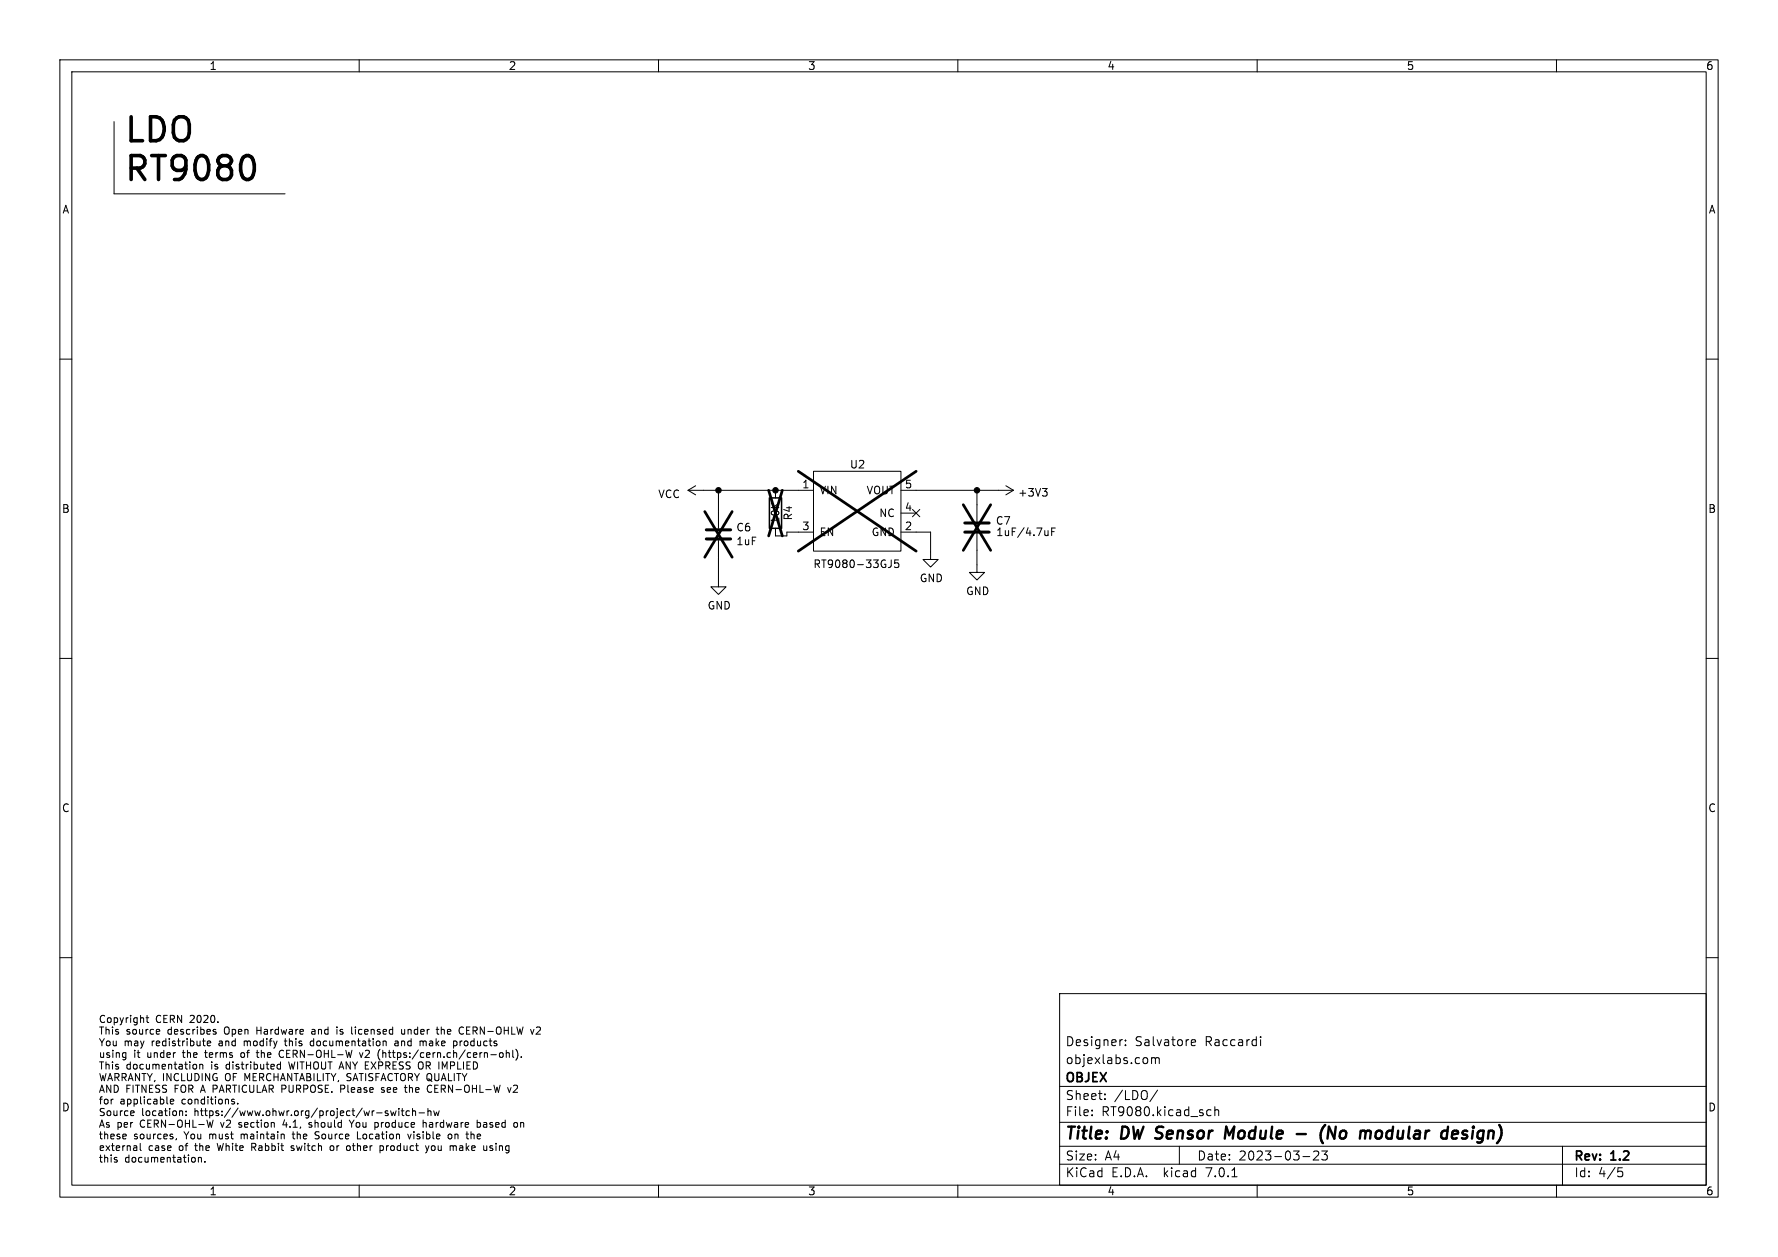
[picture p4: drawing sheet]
<svg xmlns="http://www.w3.org/2000/svg" width="297mm" height="210mm" viewBox="0 0 297 210" stroke-linecap="round" stroke-linejoin="round" font-family="sans-serif">
<g fill="none" stroke="#000" stroke-width=".17">
<path d="M10 10h277v190h-277zM12 12h273v186h-273zM60 10v2M110 10v2M160 10v2M210 10v2M260 10v2M19 20.3v12.1h28.6M10 60h2M285 60h2M135.9 78.7h14.6v13.4h-14.6zM114.9 81.9h21"/>
<path d="M114.9 81.9l1.3 .8M116.2 81.2l-1.3 .7M120 90.3v7.7h1.3l-1.3 1.3-1.3-1.3h1.3M120 81.9v6.4M129.5 81.9v1.3M129.5 88.3v1.2h1.9v-.6h4.5M148.9 93.6v.9a.41 .41 0 0 1-.5 .3M150.1 93.6h-.6l-.1 .6 .2-.2 .4 .1 .1 .2v.4l-.2 .1-.5-.1M150.5 88.9h4.9v4.6h1.3l-1.3 1.2-1.2-1.2h1.2M150.5 81.9h18.8M150.5 85.7h2.5M152.4 85.1l1.2 1.2"/>
<path d="M153.6 85.1l-1.2 1.2M163.2 89.2v6.4h1.3l-1.3 1.3-1.3-1.3h1.3M163.2 81.9v5.2M168 81.2l1.3 .7M169.3 81.9l-1.3 .8M174.1 81.6h.8l-.4 .5M174.7 82.1l.2 .2v.3l-.2 .3M175.1 88.6v.9M175.1 89.4l-.2 .1M175.7 88.8h.4M176.3 88.2h-.6v1.3M10 110h2"/>
<path d="M285 110h2M10 160h2M285 160h2M20.9 175.9h.1M21 175.9v1.1M21 176.6l-.1 .1M24.4 170h.5M24.6 169.6v1.1l.3 .1M26.6 172l.1 .3-.6 .1M32.5 177.8l.2 .1 .2 .1-.1 .5-.3 .1M33.4 177.9l.1-.1 .3 .1 .1 .7M33.4 177.8v.8"/>
<path d="M33.8 173.9h.5M34.2 174.7h.1M34.6 174.3l.6-.1-.1-.2-.3-.1-.2 .2 .1 .6h.4M35.8 172.4h.3v.2l-.2 .2h-.2M35.8 172h.3M36.4 170.7v.1M42.8 175.9h.5M46.9 177.9l-.4-.1-.2 .2 .1 .6h.5M46.9 177.4v1.2M47 175.5a.65 .65 0 0 0-.4 .6 .65 .65 0 0 0 .4 .6M47.5 173.9h.4M51.9 174l-.1 .2 .1 .5"/>
<path d="M56.3 171.6v.1M56.3 172v.8M58.7 171.6v1l.2 .2M60.1 175.9l.2 .8 .3-.8M63.3 176.8l.1 .3M63.4 175.4l-.1 .2M64 174l.2-.1 .3 .1v.7M64 173.9v.8M66.3 173.9l-.3 .1M66.4 174.3h-.3l-.2 .1 .1 .3h.4M67.1 172v.7h.4M70.2 173.9v.8"/>
<path d="M70.6 174l-.3-.1-.1 .1M72.9 172h.4M73 171.6v1l.3 .2M75.8 174l.3-.1 .2 .1M75.8 173.9v1.2M76.3 174.6l-.2 .1h-.3M76.8 172.6l.3 .2 .3-.1M77.4 171.6h-.3l-.3 .2M82 176.2h.9M83.5 176l.2-.1 .3 .1 .1 .4-.2 .2-.2 .1-.2-.1zM84.6 176l.1-.1h.3l.1 .8M84.6 175.5v1.2"/>
<path d="M85.7 175.5v1l.1 .2M86.2 175.3a1.38 1.38 0 0 1 0 1.8M87.1 176.6v.1M88.6 172l.3 .8 .3-.8M177 166h108v32h-108zM187.4 173.7h.1M188 174.6v.1M188 173.8v.1M192.4 176.7v1M192.4 176.8l.4-.1 .2 .2M193 176.9l.2-.2 .4 .1v.9M193 176.9v.8"/>
<path d="M199 173.9l.2-.2h.3l.2 .2v.2l-.7 .1M199 174.5l.2 .2 .4-.1M210.6 173.2v.1M210.6 173.7v1M22.2 185.6l.2 .3-.6 .1M22.3 186.3l-.1 .1M23.4 191v1l.2 .2M28.5 184l.5-.1v-.2l-.4-.1-.1 .2v.6h.5M29.5 190.2l-.1 .2M30.3 185.6l.2 .2v.6M31.1 186.3v.1M31.1 185.6v.2"/>
<path d="M33.1 193.4v.8M33.1 193.5l.2-.1h.3l.1 .8M34.2 194v.2M35.6 187.1l-.3 1.2-.2-.8-.2 .8M38.9 184l.2 .1 .1 .2-.2 .1h-.2M38.9 183.6l.2 .1M39.7 184.3v.1M47.3 189.5l.2 .1v.7M48.6 192.2h.1M48.8 189.5h.5M48.8 191.4l-.2 .2 .2 .2M51.6 188.3h.1"/>
<path d="M51.8 187.5l-.2 .2 .2 .2M52.6 190.2l.2 .1M52.9 189.1l-.3 .2 .3 .3M55.5 191.4l-.2 .1-.2 .1 .1 .5 .3 .1M56.9 181.3v1.2M56.9 181.9h.5M57.9 192.1l.4 .1M58.3 191.4l-.4 .1M58.3 187.1l.4 .7M59.7 189.1v1.2h.6M60 198v2M62.6 187.6h.5"/>
<path d="M62.6 188.3h.5M63.5 191.5l.3-.1 .2 .1M63.5 191.4v1.2M63.7 182.4l.4 .1M64 192.1l-.2 .1h-.3M64.1 181.7l-.4 .2 .1 .1 .3 .1M64.8 185.6h-.3l-.2 .2 .1 .1 .4 .1v.3h-.5M65.3 185.6l.2 .8 .2-.6 .2 .6 .3-.8M66.6 185.2v.1M66.6 185.6v.8M67 185.6h.5M67.2 185.2v1l.3 .2"/>
<path d="M67.5 181.7h.5M67.7 181.3v1l.3 .2M68.1 189.5l.3 .8 .3-.8M68.4 185.6h-.3l-.3 .2 .1 .5h.5M68.9 185.7l.2-.1h.3v.8M68.9 185.2v1.2M70 185.9h.9M70.7 187.6l.3-.1 .2 .2M70.7 187.1v1.2M71.1 191.4l.3 .8M71.4 192.2l-.3 .4M71.4 182l.2 .4h.5"/>
<path d="M71.5 185.7l.2-.1h.2l.1 .8M71.5 185.2v1.2M71.5 181.5l-.1 .3M71.7 191.4l-.3 .8M72.5 185.6l.2 .8 .2-.6 .2 .6 .3-.8M75.4 189.5h-.3l-.2 .2 .1 .5h.4M75.4 191.4l.3 .2M75.7 191.6v.6M76.1 191.4l-.4 .2M77.8 189.5h.5M78.2 190.3h.1M79.7 187.6l.4-.1 .2 .3-.1 .5h-.5"/>
<path d="M79.7 187.1v1.2M81.3 192.1l-.3 .1M81.3 191.4v.8M84.8 181.7l.3 .8 .3-.8M85.8 187.8l.3-.3 .2 .1 .2 .2-.2 .5h-.2l-.3-.2M110 198v2M160 198v2M177 194.5h108M177 191.5h108M177 187.5h108M177 181.5h108M182.4 186.3v.1"/>
<path d="M182.4 185.5v.1M184.6 183.6v.1M184.6 182.8v.1M193.4 182.1l-1.3 2M197 191.5v3M201.9 185.4l.4 .1M202.3 186.3l-.4 .1M202.9 185.5l.2-.1 .4 .1 .1 .9M202.9 184.9v1.5M205.8 196.6h.8M210 198v2M217.6 193.2h1.2"/>
<path d="M219.4 192.4l.2-.1h.4l.2 .1 .1 .3-.1 .2-.8 .9h.9M220.8 192.3h.9l-.5 .6 .4 .1v.7l-.2 .1h-.4l-.2-.1M260 198v2M261 191.5v6.5M270.3 195.1h.7M270.4 195.7h.4l.3 .3v.3l-.2 .2-.5 .1"/>
</g>
<path d="M205.3 189.7l-.5-1.5-.2 2M216.6 189.5h1.5M221.4 187.9a2.35 2.35 0 0 0-.4 3.1M221.7 190.2l.3-2 .9 2M228.7 188.9l.3 .3-.1 1M242.6 189.6l.9-.2v-.4l-.2-.1-.6 .1-.2 .9 .3 .3 .5-.1" fill="none" stroke="#000" stroke-width=".4"/>
<path d="M128.5 83.2h2.1v5.1h-2.1z" fill="none" stroke="#000" stroke-width=".25"/>
<path d="M133.3 78.7l19.7 13.4M153 78.7l-19.7 13.4M117.7 85.5l4.6 7.6M122.3 85.5l-4.6 7.6M128.4 81.9l2.3 7.6M130.7 81.9l-2.3 7.6M160.9 84.3l4.6 7.6M165.5 84.3l-4.6 7.6" fill="none" stroke="#000" stroke-width=".46"/>
<path d="M118 90h4M118 88.5h4M161.2 87.4h4M161.2 88.9h4" fill="none" stroke="#000" stroke-width=".51"/>
<g fill="#000" stroke="#000" stroke-width=".17">
<circle cx="120" cy="81.9" r=".46"/>
<circle cx="129.5" cy="81.9" r=".46"/>
<circle cx="163.2" cy="81.9" r=".46"/>
</g>
<g font-size="5.6">
<text x="21" y="24">LDO</text>
<text x="21" y="30.5">RT9080</text>
</g>
<g font-size="2.8">
<text x="178" y="190.8">Title:</text>
<text x="187.4" y="190.8">DW Sensor</text>
<text x="205.9" y="190.8">Module</text>
<text x="223" y="190.8">(No</text>
<text x="230.3" y="190.8">modular</text>
<text x="244.5" y="190.8">design)</text>
</g>
<g font-size="2.1">
<text x="178" y="177.9">objexlabs.com</text>
<text x="178" y="174.9">Designer:</text>
<text x="189.6" y="174.9">Salvatore</text>
<text x="201.3" y="174.9">Raccardi</text>
<text x="178" y="183.9">Sheet:</text>
<text x="178" y="181.1">OBJEX</text>
<text x="186.2" y="183.9">/LDO/</text>
<text x="178" y="186.6">File:</text>
<text x="184" y="186.6">RT9080.kicad_sch</text>
<text x="178" y="196.8">KiCad</text>
<text x="178" y="194">Size:</text>
<text x="184.6" y="194">A4</text>
<text x="185.7" y="196.8">E.D.A.</text>
<text x="194.4" y="196.8">kicad</text>
<text x="200" y="194">Date:</text>
<text x="201.5" y="196.8">7.0.1</text>
<text x="206.9" y="194">2023-03-23</text>
<text x="263" y="194.2">Rev:</text>
<text x="263" y="196.8">Id:</text>
<text x="267" y="196.8">4/5</text>
<text x="269.2" y="194.2">1.2</text>
</g>
<g font-size="1.8">
<text x="35" y="11.8">1</text>
<text x="85" y="11.8">2</text>
<text x="135" y="11.8">3</text>
<text x="185" y="11.8">4</text>
<text x="235" y="11.8">5</text>
<text x="285" y="11.8">6</text>
<text x="10.4" y="35.8">A</text>
<text x="285.4" y="35.8">A</text>
<text x="109.9" y="83.4">VCC</text>
<text x="134" y="81.7">1</text>
<text x="136.9" y="82.7">VIN</text>
<text x="141.9" y="78.4">U2</text>
<text x="144.6" y="82.7">VOUT</text>
<text x="151.1" y="81.7">5</text>
<text x="170" y="83.1">+3V3</text>
<text x="10.3" y="85.8">B</text>
<text x="122.9" y="88.9">C6</text>
<text x="130.3" y="87.6" transform="rotate(-90 130.3 87.6)">10K</text>
<text x="132.5" y="87" transform="rotate(-90 132.5 87)">R4</text>
<text x="134" y="88.6">3</text>
<text x="136.9" y="89.7">EN</text>
<text x="145.5" y="89.7">GND</text>
<text x="146.8" y="86.6">NC</text>
<text x="151.1" y="88.6">2</text>
<text x="151.1" y="85.5">4</text>
<text x="166.3" y="87.8">C7</text>
<text x="166.4" y="89.7">1uF/4.7uF</text>
<text x="285.3" y="85.8">B</text>
<text x="122.9" y="91.2">1uF</text>
<text x="135.8" y="95.1">RT9080-33GJ5</text>
<text x="118.1" y="102">GND</text>
<text x="153.6" y="97.4">GND</text>
<text x="161.3" y="99.6">GND</text>
<text x="10.3" y="135.8">C</text>
<text x="285.3" y="135.8">C</text>
<text x="10.3" y="185.8">D</text>
<text x="285.3" y="185.8">D</text>
<text x="35" y="199.8">1</text>
<text x="85" y="199.8">2</text>
<text x="135" y="199.8">3</text>
<text x="185" y="199.8">4</text>
<text x="235" y="199.8">5</text>
<text x="285" y="199.8">6</text>
</g>
<g font-size="1.7">
<text x="16.5" y="171">Copyright</text>
<text x="16.5" y="172.9">This</text>
<text x="21.1" y="172.9">source</text>
<text x="26" y="171">CERN 2020.</text>
<text x="28.1" y="172.9">describes</text>
<text x="37.7" y="172.9">Open</text>
<text x="43.2" y="172.9">Hardware</text>
<text x="52.5" y="172.9">and</text>
<text x="56.8" y="172.9">is</text>
<text x="59.4" y="172.9">licensed</text>
<text x="67.9" y="172.9">under</text>
<text x="74" y="172.9">the</text>
<text x="77.9" y="172.9">CERN-OHLW</text>
<text x="90" y="172.9">v2</text>
<text x="16.5" y="174.9">You</text>
<text x="16.5" y="176.8">using</text>
<text x="16.5" y="178.8">This</text>
<text x="20.8" y="174.9">may</text>
<text x="21.1" y="178.8">documentation</text>
<text x="22.4" y="176.8">it</text>
<text x="24.7" y="176.8">under</text>
<text x="25.4" y="174.9">redistribute</text>
<text x="30.8" y="176.8">the</text>
<text x="34.6" y="176.8">terms</text>
<text x="35.4" y="178.8">is</text>
<text x="36.8" y="174.9">and</text>
<text x="38" y="178.8">distributed</text>
<text x="40.7" y="176.8">of</text>
<text x="41.1" y="174.9">modify</text>
<text x="43.5" y="176.8">the</text>
<text x="47.4" y="176.8">CERN-OHL-W</text>
<text x="48.1" y="174.9">this</text>
<text x="48.6" y="178.8">WITHOUT ANY EXPRESS OR IMPLIED</text>
<text x="52.4" y="174.9">documentation</text>
<text x="61" y="176.8">v2</text>
<text x="64.1" y="176.8">(https:/cern.ch/cern-ohl).</text>
<text x="66.7" y="174.9">and</text>
<text x="71" y="174.9">make</text>
<text x="76.8" y="174.9">products</text>
<text x="16.5" y="180.7">WARRANTY, INCLUDING</text>
<text x="16.5" y="182.6">AND FITNESS FOR A PARTICULAR PURPOSE.</text>
<text x="16.5" y="184.6">for</text>
<text x="20.1" y="184.6">applicable</text>
<text x="30.4" y="184.6">conditions.</text>
<text x="37.7" y="180.7">OF MERCHANTABILITY, SATISFACTORY QUALITY</text>
<text x="57.5" y="182.6">Please</text>
<text x="64.5" y="182.6">see</text>
<text x="68.6" y="182.6">the</text>
<text x="72.4" y="182.6">CERN-OHL-W</text>
<text x="86" y="182.6">v2</text>
<text x="16.5" y="186.5">Source</text>
<text x="16.5" y="188.5">As per</text>
<text x="16.5" y="190.4">these</text>
<text x="22.4" y="190.4">sources,</text>
<text x="23.5" y="188.5">CERN-OHL-W</text>
<text x="23.7" y="186.5">location:</text>
<text x="30.9" y="190.4">You</text>
<text x="32.6" y="186.5">https://www.ohwr.org/project/wr-switch-hw</text>
<text x="35.2" y="190.4">must</text>
<text x="37.1" y="188.5">v2</text>
<text x="40.2" y="188.5">section</text>
<text x="40.6" y="190.4">maintain</text>
<text x="47.7" y="188.5">4.1,</text>
<text x="49.4" y="190.4">the</text>
<text x="52.2" y="188.5">should</text>
<text x="53.2" y="190.4">Source</text>
<text x="59.2" y="188.5">You</text>
<text x="60.4" y="190.4">Location</text>
<text x="63.5" y="188.5">produce</text>
<text x="69.1" y="190.4">visible</text>
<text x="71.7" y="188.5">hardware</text>
<text x="75.9" y="190.4">on</text>
<text x="79.1" y="190.4">the</text>
<text x="80.8" y="188.5">based</text>
<text x="87.1" y="188.5">on</text>
<text x="16.5" y="192.4">external</text>
<text x="16.5" y="194.3">this</text>
<text x="20.9" y="194.3">documentation.</text>
<text x="24.8" y="192.4">case</text>
<text x="30" y="192.4">of</text>
<text x="32.8" y="192.4">the</text>
<text x="36.7" y="192.4">White</text>
<text x="42.5" y="192.4">Rabbit</text>
<text x="49.2" y="192.4">switch</text>
<text x="55.9" y="192.4">or</text>
<text x="58.8" y="192.4">other</text>
<text x="64.5" y="192.4">product</text>
<text x="72.3" y="192.4">you</text>
<text x="76.5" y="192.4">make</text>
<text x="82.2" y="192.4">using</text>
</g>
</svg>
